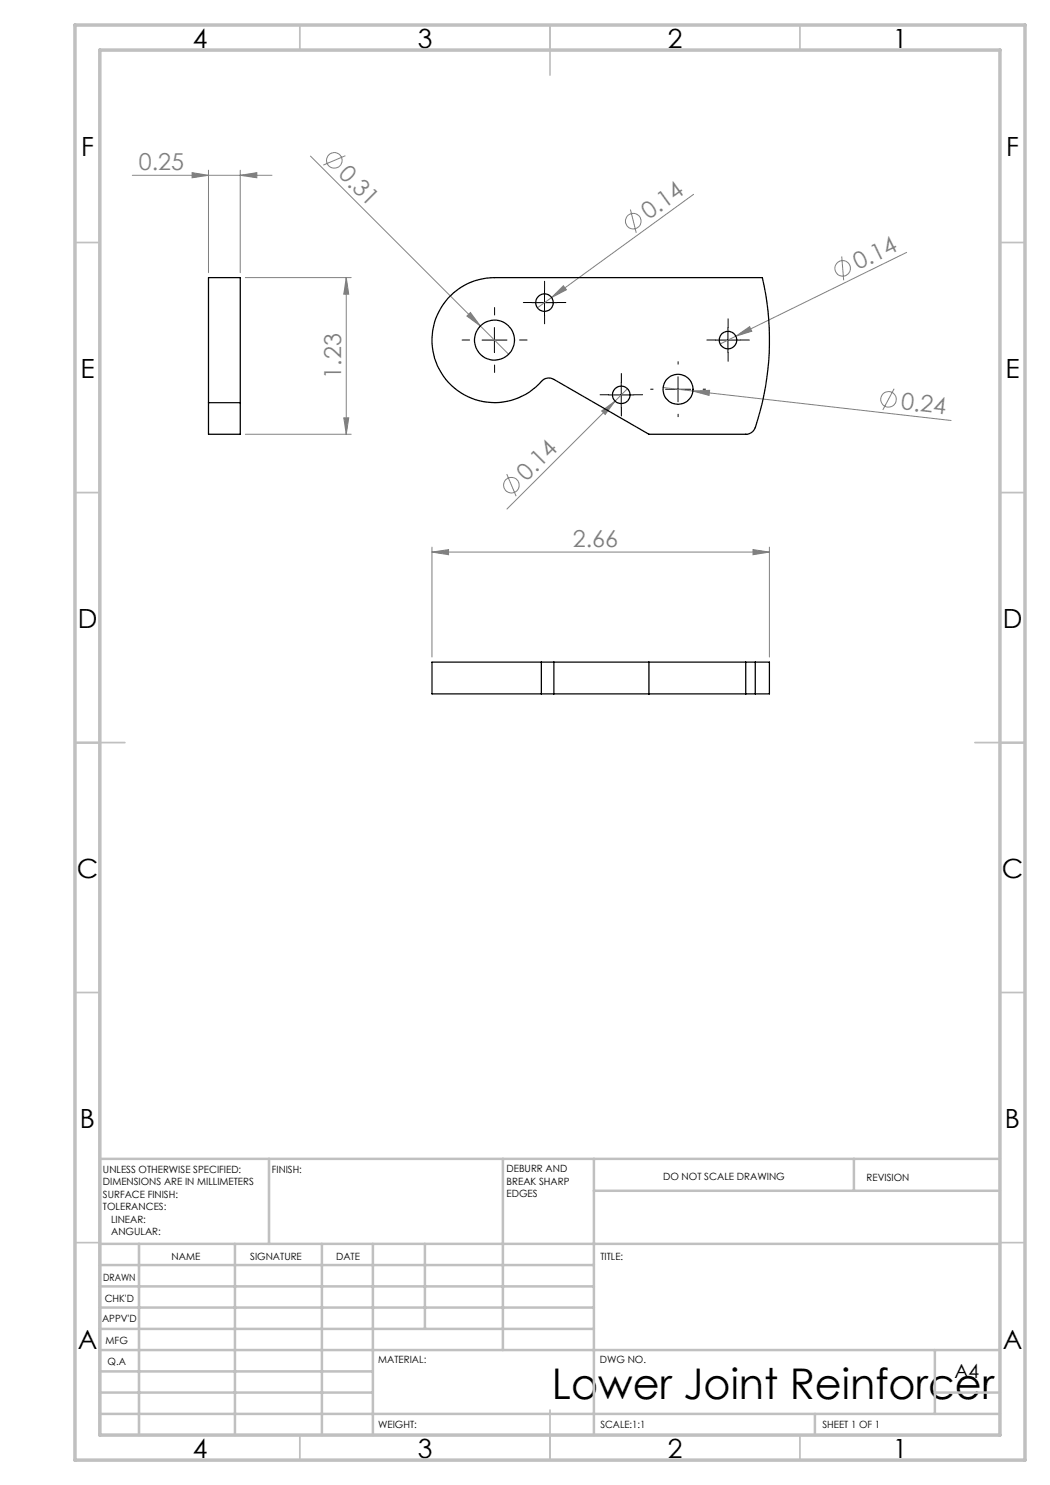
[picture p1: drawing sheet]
<svg xmlns="http://www.w3.org/2000/svg" width="210mm" height="297mm" viewBox="0 0 210 297" stroke-linecap="round" stroke-linejoin="round" font-family="sans-serif">
<g fill="none" stroke="#808080" stroke-width=".2">
<path d="M26.5 35.1h27.9M38.4 34.5l3.3 .6-3.3 .5zM41.7 34v20.5M48 35.1l3.4-.6v1.1zM48 34v20.5M62.1 31.2l34 34M69.1 31.1l-4.4 1.9M138.7 38.9l-28.4 20.6M49.1 55.5h21.1M69.3 55.5l.4 3.3h-.9zM69.3 55.5v31.4M110.3 59.5l-2.8 2.1"/>
<path d="M112.7 57.1l.6 .9-3 1.5zM126.1 41.9l1.1 4.7M168.3 51.3l.4 4.8M181.3 50.5l-37.3 18.3M93.4 63.2l.7-.7 2 2.7zM96.1 65.2l5.6 5.7M125.5 77.7l-24.1 24.1M132.6 77.5l6 .7M138.6 78.2l3.3-.1-.1 1zM138.6 78.2l51.6 5.9M147.2 67.2l2.7-1.9 .5 .9zM178.8 77.7l-2.2 4.3"/>
<path d="M49.1 86.9h21.1M68.8 83.6h.9l-.4 3.3zM101.4 94.8l1.8 4.4M120.3 82.2l2.7-2-2 2.7zM86.4 110.4l3.3-.5v1zM86.4 109.4v22M86.4 110.4h67.5M150.6 109.9l3.3 .5-3.3 .5zM153.9 109.4v22"/>
<circle cx="66.9" cy="32.1" r="1.56"/>
<circle cx="126.7" cy="44.2" r="1.56"/>
<circle cx="168.5" cy="53.7" r="1.55"/>
<circle cx="177.7" cy="79.9" r="1.56"/>
<circle cx="102.3" cy="97" r="1.55"/>
</g>
<g fill="none" stroke="#000" stroke-width=".2" stroke-dasharray="15.2 1.3 1.3 1.3">
<path d="M108.9 58v-1.7M93.9 68h-1.5M98.9 63v-1.5M98.9 73v1.5M103.9 68h1.5M106.4 60.5h-1.7M108.9 63v1.8M111.4 60.5h1.8M121.8 79h-1.8M124.3 76.5v-1.8M126.8 79h1.7M130.6 77.8h-.5"/>
<path d="M135.6 72.8v-.5M140.6 77.8h.5M143.1 68h-1.7M145.6 65.5v-1.7M145.6 70.5v1.8M148.1 68h1.8M124.3 81.5v1.7M135.6 82.8v.5"/>
</g>
<path d="M108.9 58v5M96.4 68h5M98.9 65.5v5M106.4 60.5h5M121.7 79h5.1M124.2 76.5v5M133.1 77.9h5M135.6 75.3v5.1M143.1 68h5M145.6 65.5v5" fill="none" stroke="#000" stroke-width=".2"/>
<g fill="none" stroke="#c0c0c0" stroke-width=".35">
<path d="M60 5v5M110 5v10M160 5v5M15 48.5h5M200 48.5h5M15 98.5h5M200 98.5h5M15 148.5h10M195 148.5h10M15 198.5h5M200 198.5h5M15 248.5h5"/>
<path d="M200 248.5h5M60 287v5M110 282v10M160 287v5"/>
</g>
<g fill="none" stroke="#c0c0c0" stroke-width=".5">
<path d="M53.8 231.8v17M100.6 231.8v38.2M118.8 231.8v55.2M118.8 238.2h81.2M170.8 231.8v6.4M200 231.8h-180v55.2M20 248.8h180M20 257.3h98.8M20 253h98.8M27.8 248.8v38.2M47 248.8v38.2M64.4 248.8v38.2"/>
<path d="M74.6 248.8v38.2M85 248.8v17M20 265.8h98.8M20 261.5h98.8M20 278.5h54.6M20 274.3h54.6M20 270h180M187 278.5h13M187 270v12.8M20 282.8h180M163 282.8v4.2"/>
</g>
<path d="M15 5h190v287h-190zM20 10h180v277h-180z" fill="none" stroke="#c0c0c0" stroke-width=".7"/>
<g fill="#808080">
<path d="M93.4 63.2l.7-.7 2 2.7z"/>
<path d="M147.2 67.2l2.7-1.9 .5 .9z"/>
<path d="M112.7 57.1l.6 .9-3 1.5z"/>
<path d="M120.3 82.2l2.7-2-2 2.7z"/>
<path d="M138.6 78.2l3.3-.1-.1 1z"/>
<path d="M86.4 110.4l3.3-.5v1zM150.6 109.9l3.3 .5-3.3 .5zM38.4 34.5l3.3 .6-3.3 .5zM48 35.1l3.4-.6v1.1z"/>
<path d="M68.8 83.6h.9l-.4 3.3zM69.3 55.5l.4 3.3h-.9z"/>
</g>
<g fill="none" stroke="#000" stroke-width=".25">
<path d="M90.2 59.1a12.4 12.4 0 0 1 8.7-3.6h53.6a53.8 53.8 0 0 1-1.7 30.5l-.5 .5-.8 .4h-19.7l-19-11a2.21 2.21 0 0 0-3.1 1 12.5 12.5 0 0 1-17.7-.1 12.5 12.5 0 0 1 .2-17.7zM41.7 80.5v-25h6.3v25M41.7 80.5v6.4h6.3v-6.4M41.7 80.5h6.3M108.3 132.4h-21.9v6.4h21.9M108.3 132.4h2.5M108.3 138.8h2.5M108.3 132.4v6.4M110.8 132.4h38.4M110.8 138.8h38.4M110.8 132.4v6.4M129.8 132.4v6.4"/>
<path d="M149.2 132.4h1.9M149.2 138.8h1.9M149.2 132.4v6.4M151.1 132.4h2.8v6.4h-2.8M151.1 132.4v6.4"/>
<circle cx="98.9" cy="68" r="4"/>
<circle cx="108.9" cy="60.5" r="1.75"/>
<circle cx="124.3" cy="79" r="1.76"/>
<circle cx="135.6" cy="77.9" r="3"/>
<circle cx="145.6" cy="68" r="1.75"/>
</g>
<text font-size="8.5" x="110.4" y="279.7">Lower Joint Reinforcer</text>
<g font-size="5.3">
<text x="38.5" y="9.5">4</text>
<text x="83.5" y="9.5">3</text>
<text x="133.6" y="9.5">2</text>
<text x="178.6" y="9.5">1</text>
<text x="16.2" y="31.2">F</text>
<text x="201.2" y="31.2">F</text>
<text x="16.1" y="75.5">E</text>
<text x="201.1" y="75.5">E</text>
<text x="15.5" y="125.5">D</text>
<text x="200.5" y="125.5">D</text>
<text x="15.4" y="175.5">C</text>
<text x="200.4" y="175.5">C</text>
<text x="16" y="225.5">B</text>
<text x="201" y="225.5">B</text>
<text x="15.5" y="269.7">A</text>
<text x="200.5" y="269.7">A</text>
<text x="38.5" y="291.5">4</text>
<text x="83.5" y="291.5">3</text>
<text x="133.6" y="291.5">2</text>
<text x="178.6" y="291.5">1</text>
</g>
<g font-size="4.7" fill="#808080">
<text x="27.8" y="34">0.25</text>
<text x="67.5" y="35.1" transform="rotate(45 67.5 35.1)">0.31</text>
<text x="129.8" y="44.1" transform="rotate(-36 129.8 44.1)">0.14</text>
<text x="171.6" y="54.1" transform="rotate(-26 171.6 54.1)">0.14</text>
<text x="68.3" y="75.7" transform="rotate(-90 68.3 75.7)">1.23</text>
<text x="180.1" y="81.8" transform="rotate(7 180.1 81.8)">0.24</text>
<text x="105.3" y="96.4" transform="rotate(-45 105.3 96.4)">0.14</text>
<text x="114.6" y="109.4">2.66</text>
</g>
<text font-size="3.9" x="190.9" y="275.5">A4</text>
<g font-size="2">
<text x="20.6" y="234.6">UNLESS OTHERWISE SPECIFIED:</text>
<text x="20.6" y="237.1">DIMENSIONS ARE IN MILLIMETERS</text>
<text x="20.6" y="239.6">SURFACE FINISH:</text>
<text x="54.4" y="234.6">FINISH:</text>
<text x="101.3" y="234.5">DEBURR AND</text>
<text x="101.3" y="237">BREAK SHARP</text>
<text x="101.3" y="239.5">EDGES</text>
<text x="132.6" y="236">DO NOT SCALE DRAWING</text>
<text x="173.3" y="236.2">REVISION</text>
<text x="20.6" y="242.1">TOLERANCES:</text>
<text x="22.2" y="244.6">LINEAR:</text>
<text x="22.2" y="247.1">ANGULAR:</text>
<text x="34.3" y="252">NAME</text>
<text x="50" y="251.9">SIGNATURE</text>
<text x="67.2" y="251.9">DATE</text>
<text x="120.1" y="251.9">TITLE:</text>
<text x="20.6" y="256.1">DRAWN</text>
<text x="20.9" y="260.3">CHK'D</text>
<text x="20.4" y="264.4">APPV'D</text>
<text x="21.1" y="268.8">MFG</text>
<text x="21.5" y="273">Q.A</text>
<text x="75.6" y="272.5">MATERIAL:</text>
<text x="120" y="272.5">DWG NO.</text>
<text x="75.6" y="285.5">WEIGHT:</text>
<text x="120.1" y="285.6">SCALE:1:1</text>
<text x="164.5" y="285.6">SHEET 1 OF 1</text>
</g>
</svg>
